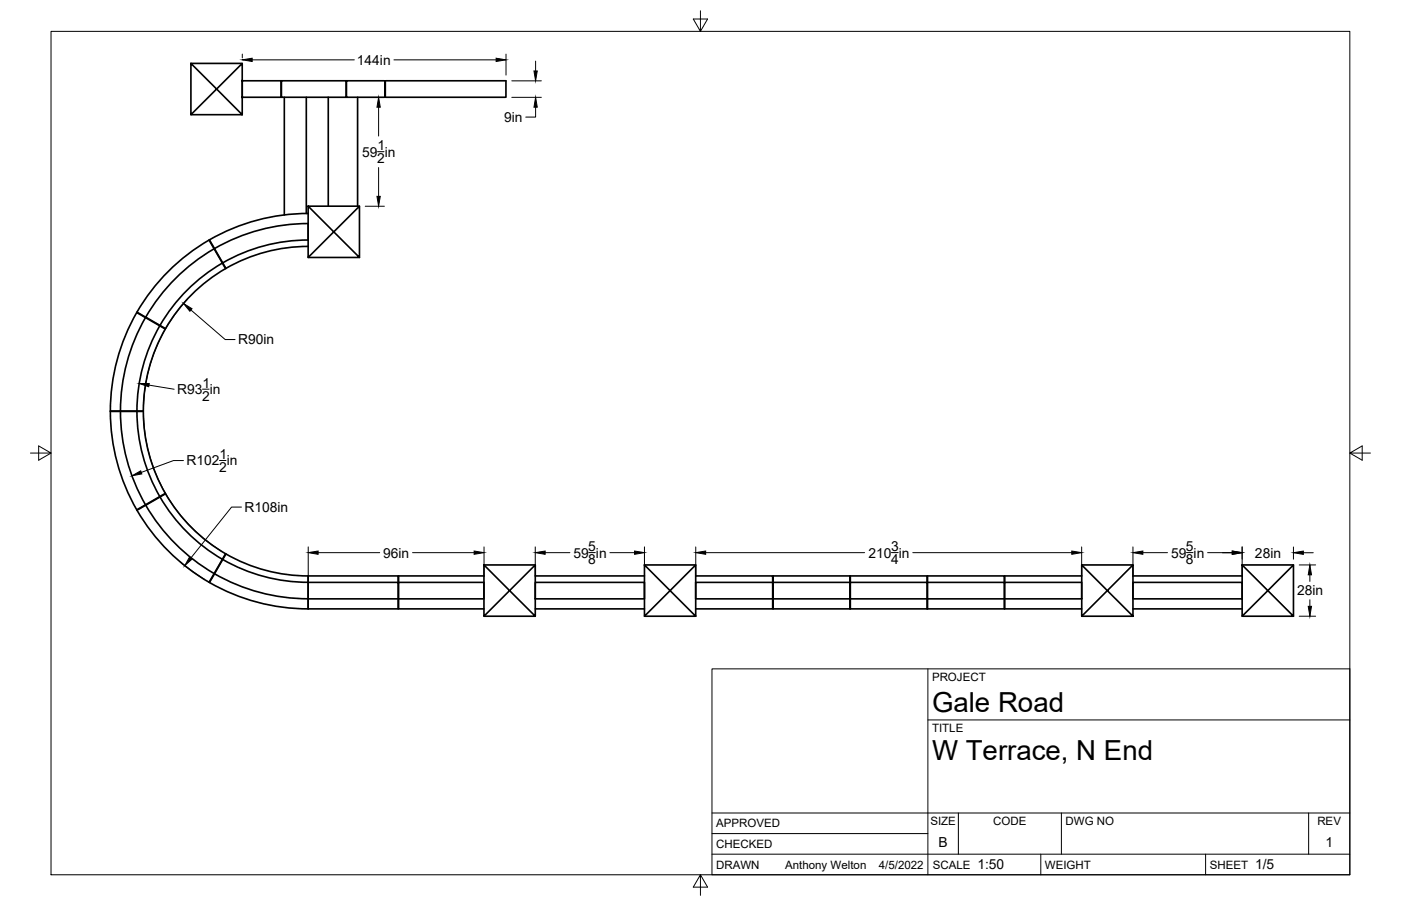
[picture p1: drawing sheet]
<svg xmlns="http://www.w3.org/2000/svg" width="432mm" height="279mm" viewBox="0 0 432 279" stroke-linecap="round" stroke-linejoin="round" font-family="sans-serif">
<!-- layer: Visible -->
<g fill="none" stroke="#000" stroke-width=".51">
<path d="M58.8 19.6l8 7.9-8 7.9zM58.8 19.6h15.9M58.8 35.4h15.9l-7.9-7.9 7.9-7.9v15.8M74.7 24.9h11.9v5.1h-11.9zM86.6 24.9h.1M86.6 30h.1M86.7 24.9h20v5.1h-20zM87.6 30v36.3M94.4 30v35.8M101.2 30v33.6M106.7 24.9h.1M106.7 30h.1"/>
<path d="M106.8 24.9h11.8v5.1h-11.8zM110.2 30v33.6M118.7 24.9v5.1M118.7 24.9h37.2v5.1h-37.2M66 76.7a57.9 57.9 0 0 0-21.1 21.1M66.1 76.7l2.5 4.4M66.1 76.7a57.6 57.6 0 0 1 28.9-7.7v5a52.8 52.8 0 0 0-26.3 7.1M95 63.6l7.9 7.9-7.9 7.9zM95 79.4h15.8l-7.9-7.9 7.9-7.9v15.8M95 63.6h15.8M95 65.8a60.8 60.8 0 0 0-30.4 8.2l1.5 2.7M95 76a50.5 50.5 0 0 0-25.4 6.8l-1-1.7"/>
<path d="M44.8 97.9l-2.7-1.5a61 61 0 0 0-8.1 30.3h3.1M44.8 97.9l4.4 2.6M44.8 97.9a57.9 57.9 0 0 0-7.7 28.8M44.9 97.8l4.4 2.6M68.5 81.1a52.8 52.8 0 0 0-19.2 19.2M68.5 81.1l1 1.7a50.7 50.7 0 0 0-18.5 18.5l-1.7-.9M68.5 81.1l-4.1-7.1a60.9 60.9 0 0 0-22.2 22.3l2.7 1.5M49.2 100.5l1.7 1a50.8 50.8 0 0 0-6.7 25.2h-2M49.2 100.5a52.8 52.8 0 0 0-7 26.2M37.1 126.9a57.9 57.9 0 0 0 7.7 28.8M37.1 126.9h-3.1a61 61 0 0 0 8.1 30.3M37.1 126.9h5.1"/>
<path d="M37.1 126.7h5.1M42.2 126.9h2a50.8 50.8 0 0 0 6.7 25.2l-1.7 1M42.2 126.9a52.8 52.8 0 0 0 7 26.2M44.8 155.7l-2.7 1.5M44.9 155.8a57.9 57.9 0 0 0 21.1 21.1M44.9 155.8l-2.7 1.6a60.9 60.9 0 0 0 22.2 22.2M49.2 153.1l-4.4 2.6M49.3 153.3l1.7-1a50.9 50.9 0 0 0 18.5 18.5l-5.1 8.8M49.3 153.3l-4.4 2.5M49.3 153.3a52.8 52.8 0 0 0 19.2 19.2M66.1 176.9a57.9 57.9 0 0 0 28.9 7.8M68.7 172.5a52.8 52.8 0 0 0 26.3 7.1v-2h27.7v2"/>
<path d="M69.6 170.8a50.8 50.8 0 0 0 25.4 6.8v10.2a61 61 0 0 1-30.4-8.2zM95 179.6h27.7v5.1h-27.7zM122.9 179.6h26.3v5.1h-26.3zM149.2 174.2l7.9 7.9-7.9 7.9zM149.2 174.2h15.8M149.2 177.6h-26.3v2M165 179.6h33.6v5.1h-33.6zM165 177.6h33.6M198.6 174.2l7.9 7.9-7.9 7.9zM198.6 174.2h15.8M214.4 179.6h23.7v5.1h-23.7zM214.4 177.6h23.7v2"/>
<path d="M238.3 179.6v-2h23.6v10.2h-23.6v-3.1M261.9 179.6h-23.6v5.1h23.6M262.1 179.6h23.6v5.1h-23.6M285.7 179.6v-2h-23.6v10.2h23.6v-3.1M285.9 179.6h23.6v5.1h-23.6M309.5 179.6v-2h-23.6v10.2h23.6v-3.1M309.7 179.6h23.7v5.1h-23.7zM333.4 174.2l7.9 7.9-7.9 7.9zM333.4 174.2h15.8M333.4 177.6h-23.7v2M349.2 179.6h33.6v5.1h-33.6zM349.2 177.6h33.6"/>
<path d="M382.8 174.2l8 7.9-8 7.9zM382.8 174.2h15.9M95 184.7v3.1h27.7v-3.1M122.9 184.7v3.1h26.3M149.2 190h15.8l-7.9-7.9 7.9-7.9v15.8M165 187.8h33.6M198.6 190h15.8l-7.9-7.9 7.9-7.9v15.8M238.1 184.7v3.1h-23.7M309.7 184.7v3.1h23.7M333.4 190h15.8l-7.9-7.9 7.9-7.9v15.8M349.2 187.8h33.6M382.8 190h15.9l-7.9-7.9 7.9-7.9v15.8"/>
</g>
<g fill="#000" stroke="#000" stroke-width=".31">
<circle cx="74.7" cy="24.9" r=".24"/>
<circle cx="74.7" cy="30" r=".24"/>
</g>
<!-- layer: Border -->
<path d="M15.7 9.7h400.3v260.1h-400.3zM215.9 3.3v6.4l-2.2-3.8h4.4l-2.2 3.8M9.4 139.7h6.3l-3.8-2.2v4.4l3.8-2.2M416 139.7l3.8 2.2v-4.4l-3.8 2.2h6.4M215.9 269.8l2.2 3.8h-4.4l2.2-3.8v6.3" fill="none" stroke="#000" stroke-width=".31"/>
<!-- layer: Titleblock -->
<path d="M219.4 206.3h196.6v63.5h-196.6zM286 206.3v63.5M286 222h130M219.4 257.1h66.6M219.4 250.7h196.6M295.4 250.7v12.7M327.1 250.7v12.7M403.3 250.7v12.7M219.4 263.4h196.6M320.8 263.4v6.4M371.6 263.4v6.4" fill="none" stroke="#000" stroke-width=".31"/>
<!-- layer: Dimensions -->
<g fill="none" stroke="#000" stroke-width=".31">
<path d="M74.7 16.7v1.2M77.7 18.5h31.5M121.4 18.5h31.5M156 16.7v6.5M165.1 18.8v3.1M116.7 33.1v8.9M157.7 24.9h9.2M157.7 30h9.2M165.1 33.1v3h-3.1M116.4 46.8h2M116.7 51.7v8.9M112.6 63.6h5.9"/>
<path d="M57.8 92.3a50.8 50.8 0 0 0 10.3 77.6M58.9 95.6l10.5 9.1h3.1M45.9 118.8l7.8 1.2M62.4 120h2.1M56.5 142h-3l-10 3.7M67.6 142h2.1M74.4 156.4h-3l-12.6 15.7M55.6 173.3l3.6 2.8 3.9 2.6M95 168.7v9.1M98 170.4h19M127.1 170.4h19M149.2 168.7v9.1"/>
<path d="M165 168.7v9.1M168 170.4h7.6M181.5 170.4h2M188 170.4h7.6M198.6 168.7v9.1M214.4 168.7v9.1M217.5 170.4h49M274.7 170.4h2.1M281.3 170.4h49M333.4 168.7v9.1M349.2 168.7v9.1M352.2 170.4h7.6"/>
<path d="M365.7 170.4h2M372.2 170.4h7.6M382.8 168.7v9.1M398.7 168.7v3.7M400.4 174.2h5.1M401.7 170.5h3M403.7 177.3v2M400.4 190h5.1M403.7 185v2"/>
</g>
<g fill="#000" stroke="#000" stroke-width=".31">
<path d="M74.7 18.5l3-.6v1.1zM152.9 17.9l3.1 .6-3.1 .5zM116.7 30l.5 3.1h-1zM164.6 21.9h1l-.5 3zM165.1 30l.5 3.1h-1zM116.2 60.6h1l-.5 3zM56.6 93.6l2.6 1.6-.7 .8zM42.9 118.3h3.1l-.2 1zM40.7 146.7l2.7-1.5 .3 1zM58.4 171.7l.8 .7-2.3 2zM95 170.4l3-.5v1zM146.1 169.9l3.1 .5-3.1 .5z"/>
<path d="M165 170.4l3-.5v1zM195.6 169.9l3 .5-3 .5zM214.4 170.4l3.1-.5v1zM330.3 169.9l3.1 .5-3.1 .5zM349.2 170.4l3-.5v1zM379.8 169.9l3 .5-3 .5zM379.8 169.9l3 .6-3 .5zM398.7 170.5l3-.6v1.1zM403.7 174.2l.5 3.1h-1zM403.2 187h1l-.5 3z"/>
</g>
<g font-size="8.5">
<text x="287.3" y="219.5">Gale Road</text>
<text x="287.3" y="234.5">W Terrace, N End</text>
</g>
<g font-size="4.3">
<text x="110" y="20">144in</text>
<text x="155.4" y="37.6">9in</text>
<text x="116.3" y="46.3">1</text>
<text x="111.6" y="48.3">59 in</text>
<text x="116.2" y="50.4">2</text>
<text x="73.4" y="106.2">R90in</text>
<text x="62.4" y="119.5">1</text>
<text x="54.6" y="121.5">R93 in</text>
<text x="62.3" y="123.6">2</text>
<text x="57.5" y="143.5">R102 in</text>
<text x="67.6" y="141.5">1</text>
<text x="67.5" y="145.6">2</text>
<text x="75.4" y="157.9">R108in</text>
<text x="118.1" y="171.9">96in</text>
<text x="176.7" y="171.9">59 in</text>
<text x="181.3" y="169.9">5</text>
<text x="267.6" y="171.9">210 in</text>
<text x="274.6" y="169.9">3</text>
<text x="274.7" y="174">4</text>
<text x="360.9" y="171.9">59 in</text>
<text x="365.5" y="169.9">5</text>
<text x="386.8" y="172">28in</text>
<text x="181.3" y="174">8</text>
<text x="365.5" y="174">8</text>
<text x="399.8" y="183.6">28in</text>
<text x="289.3" y="261.2">B</text>
<text x="408.5" y="261.2">1</text>
<text x="301.2" y="268.1">1:50</text>
<text x="386.8" y="268.1">1/5</text>
</g>
<g font-size="3.5">
<text x="287.3" y="210.1">PROJECT</text>
<text x="287.3" y="225.8">TITLE</text>
<text x="220.7" y="255.2">APPROVED</text>
<text x="286.7" y="254.5">SIZE</text>
<text x="306.1" y="254.5">CODE</text>
<text x="328.4" y="254.5">DWG NO</text>
<text x="406" y="254.5">REV</text>
<text x="220.7" y="261.5">CHECKED</text>
<text x="220.7" y="267.9">DRAWN</text>
<text x="242" y="267.9">Anthony Welton</text>
<text x="270.9" y="267.9">4/5/2022</text>
<text x="287.5" y="267.9">SCALE</text>
<text x="322.1" y="267.9">WEIGHT</text>
<text x="372.9" y="267.9">SHEET</text>
</g>
</svg>
